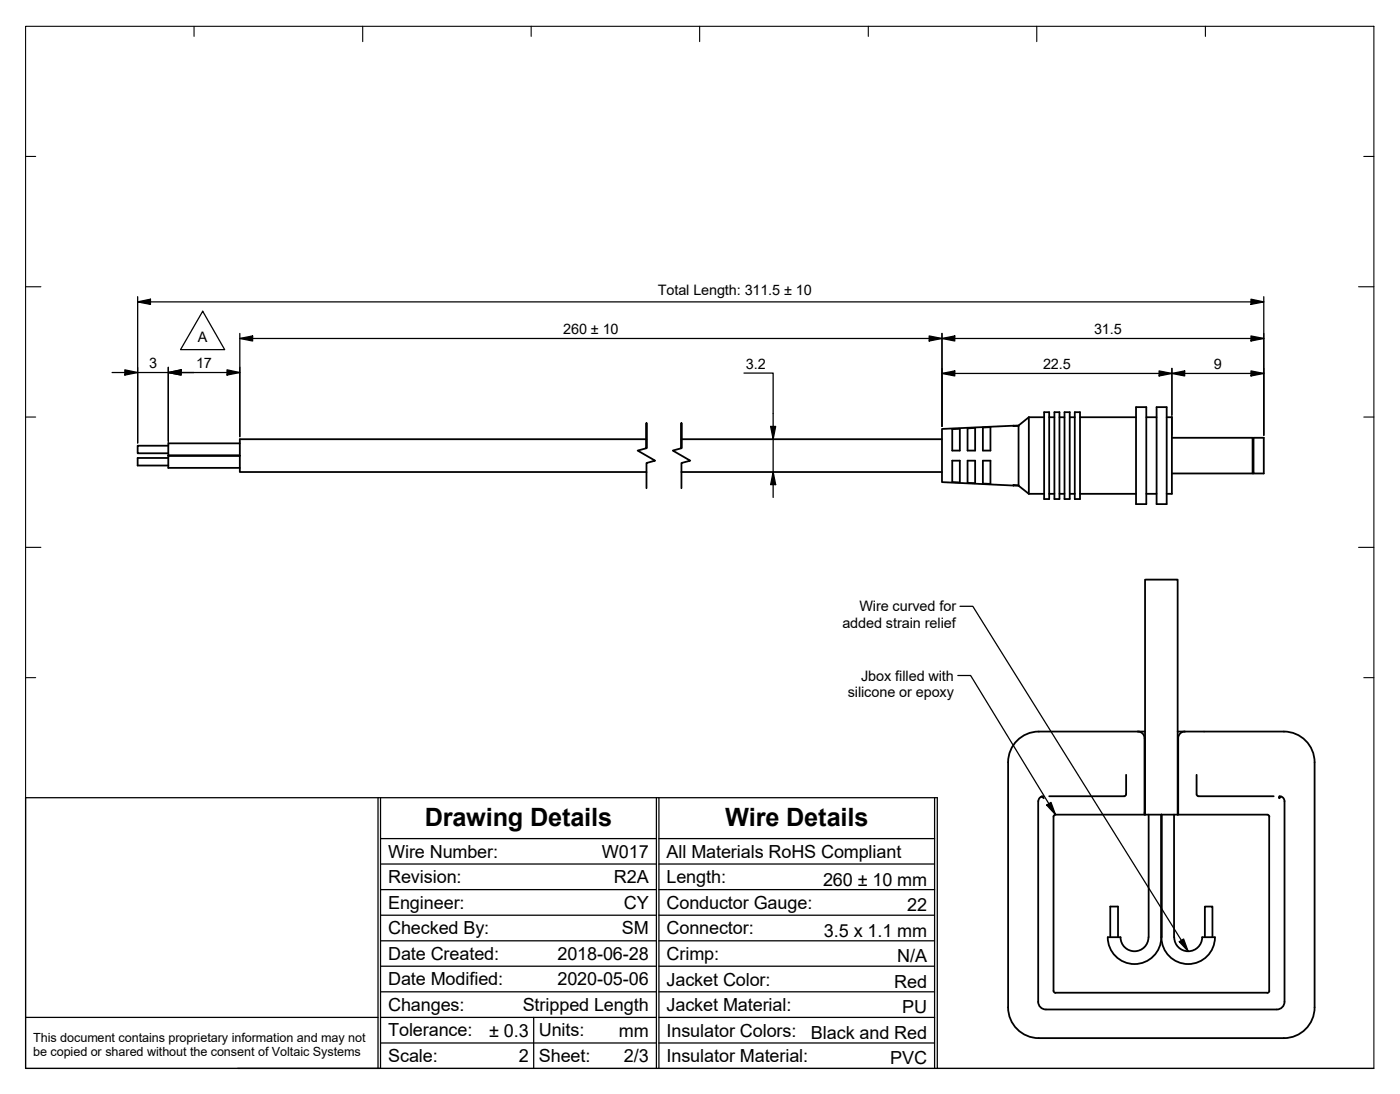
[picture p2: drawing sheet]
<svg xmlns="http://www.w3.org/2000/svg" width="274mm" height="214mm" viewBox="0 0 274 214" stroke-linecap="round" stroke-linejoin="round" font-family="sans-serif">
<!-- layer: Break Line (ISO) -->
<path d="M126.6 87.7v-4.9v4.9l-1.8 .5 3.5 2-1.7 .4v5M133.4 87.7v-4.9v4.9l-1.7 .5 3.4 2-1.7 .4v5" fill="none" stroke="#000" stroke-width=".35"/>
<!-- layer: Visible (ISO) -->
<g fill="none" stroke="#000" stroke-width=".35">
<path d="M222.4 79.7h2v19h-2zM226.4 79.7h2v19h-2zM32.9 87.2h-5.9v1.5h5.9M32.9 89.6h-5.9v1.5h5.9M47 86.8h-14.1v2.4h14.1h-14.1v2.4h14.1M126.6 86h-79.6v6.4h79.6M133.4 92.4h51M133.4 86h51M186.4 84l1.5-.1v4.3h-1.5zM186.4 90.2h1.5v4.2h-1.5zM189.4 83.9l1.5-.2v4.5h-1.5zM189.4 90.2h1.5v4.4l-1.5-.1z"/>
<path d="M192.4 83.7l1.5-.1v4.6h-1.5zM192.4 90.2h1.5v4.5h-1.5zM198.4 83.3l1 .1M198.4 83.3l-14 .7v10.4l14 .6M199.4 95h-1M199.4 95l-1-.1v.1M199.4 83.4v11.6M199.4 95.1l2 1.6M201.4 81.7v15M201.4 81.7l-2 1.6M201.4 81.7h3M201.4 96.7h3"/>
<path d="M204.4 80.7h1v17h-1zM205.4 81.7h1M205.4 96.7h1M206.4 80.7h1v17h-1zM207.4 81.7h1M207.4 96.7h1M208.4 80.7h1v17h-1zM209.4 81.7h1M209.4 96.7h1M210.4 80.7h1.1v17h-1.1zM211.5 81.7h10.9M211.5 96.7h10.9"/>
<path d="M224.4 81.7h2M224.4 96.7h2M228.4 81.7h1v15h-1M229.4 85.7h15.9v7h-15.9M245.3 85.9h.1M245.3 92.5h.1M245.4 85.7h2v7h-2zM203.3 156.8v39.3a1.5 1.5 0 0 0 1.5 1.5M203.9 155.9a.97 .97 0 0 0-.6 .9M204.3 155.8l-.4 .1 .5 .3M205.4 155.9h14.7M220.5 155.5l-.1 .2-.3 .2"/>
<path d="M220.5 151.7v3.7M224.1 159.5h6.6M224.2 159.5v-46h6.4v46M224.2 143.2h-20.8a6 6 0 0 0-6 6v48M224.9 159.5v23.9M227.4 159.5v24a5.2 5.2 0 0 0 5.2 5.2 5.2 5.2 0 0 0 5.3-5.2l-2.5-.1a2.73 2.73 0 0 1-2.8 2.8 2.73 2.73 0 0 1-2.7-2.7M229.9 159.5v23.9M230.6 143.2h20.8a6 6 0 0 1 6 6v48M232 143.2a1.29 1.29 0 0 0-1.3 1.3v15h17.4l.4 .2v34.2l-.2 .4h-41.6l-.4-.2v-34.4l.4-.2h17.4v-15a1.29 1.29 0 0 0-1.3-1.3M234.3 151.7v3.7M234.3 155.5l.2 .3 .2 .1h14.7M250.5 155.8l.4 .1-.4 .2-.1-.1 .1 .2v-.1"/>
<path d="M250.9 155.9a.97 .97 0 0 1 .6 .9v39.3a1.5 1.5 0 0 1-1.5 1.5h-45.2M197.4 197.2a6 6 0 0 0 6 6h48M217.4 183.4v-6h1.5v6M224.9 183.5a2.73 2.73 0 0 1-2.8 2.7 2.73 2.73 0 0 1-2.7-2.8l-2.5 .1a5.2 5.2 0 0 0 5.2 5.2 5.2 5.2 0 0 0 5.3-5.2M235.9 183.4v-6h1.5v6M257.4 197.2a6 6 0 0 1-6 6"/>
</g>
<!-- layer: Border (ISO) -->
<g fill="none" stroke="#000" stroke-width=".21">
<path d="M5 5.2h264v203.9h-264zM38 5.2v1.9M71 5.2v2.9M104 5.2v1.9M137 5.2v2.9M170 5.2v1.9M203 5.2v2.9M236 5.2v1.9M5 30.6h2M267 30.6h2M5 56.1h3M266 56.1h3"/>
<path d="M5 81.6h2M267 81.6h2M5 107.1h3M266 107.1h3M5 132.6h2M267 132.6h2"/>
</g>
<!-- layer: Title (ISO) -->
<g fill="none" stroke="#000" stroke-width=".25">
<path d="M74 156.1v53M74.5 156.1v53h-28M128.5 156.1v53M129 156.1v53M183 156.1v53M74.5 164.1h54M74.5 169.1h54M74.5 174.1h54M74.5 179.1h54M129 164.1h54M129 169.1h54M129 174.1h54"/>
<path d="M129 179.1h54M5 199.1h69M74.5 184.1h54M74.5 189.1h54M74.5 194.1h54M74.5 199.1h54M104.5 199.1v10M129 184.1h54M129 189.1h54M129 194.1h54M129 199.1h54M74.5 204.2h54"/>
<path d="M129 204.2h54M183.5 209.1h-178.5v-53h178.5v53h85.5"/>
</g>
<!-- layer: Dimension (ISO) -->
<g fill="none" stroke="#000" stroke-width=".25">
<path d="M27 59.1l2.5-.5v1zM27 58.1v28.6M27 59.1h220.4M244.9 58.6l2.5 .5-2.5 .5zM247.4 58.1v27.1M21.9 72.9h25.1M24.4 72.4l2.6 .5-2.6 .5zM32.9 72.9l2.6-.5v1zM32.9 71.9v14.8M44.4 72.4l2.6 .5-2.6 .5zM47 66.3l2.5-.5v.9zM47 65.3v20.2"/>
<path d="M47 66.3h200.4M145.7 73h5.7v24.4M181.9 65.8l2.5 .5-2.5 .4zM184.4 73.1l2.5-.5v1zM184.4 66.3l2.5-.5v.9zM184.4 73.1h63M184.4 65.3v18.2M226.9 72.6l2.5 .5-2.5 .5zM229.4 73.1l2.6-.5v1zM229.4 72.1v13.1M244.9 72.6l2.5 .5-2.5 .5zM244.9 65.8l2.5 .5-2.5 .4z"/>
<path d="M150.9 83.5h1l-.5 2.5zM151.4 92.4l.5 2.5h-1z"/>
</g>
<g fill="#000">
<path d="M27 59.1l2.5-.5v1z" fill-rule="evenodd"/>
<path d="M244.9 58.6l2.5 .5-2.5 .5z" fill-rule="evenodd"/>
<path d="M24.4 72.4l2.6 .5-2.6 .5z" fill-rule="evenodd"/>
<path d="M32.9 72.9l2.6-.5v1z" fill-rule="evenodd"/>
<path d="M32.9 72.9l2.6-.5v1z" fill-rule="evenodd"/>
<path d="M44.4 72.4l2.6 .5-2.6 .5z" fill-rule="evenodd"/>
<path d="M47 66.3l2.5-.5v.9z" fill-rule="evenodd"/>
<path d="M181.9 65.8l2.5 .5-2.5 .4z" fill-rule="evenodd"/>
<path d="M184.4 73.1l2.5-.5v1z" fill-rule="evenodd"/>
<path d="M184.4 66.3l2.5-.5v.9z" fill-rule="evenodd"/>
<path d="M226.9 72.6l2.5 .5-2.5 .5z" fill-rule="evenodd"/>
<path d="M229.4 73.1l2.6-.5v1z" fill-rule="evenodd"/>
<path d="M244.9 72.6l2.5 .5-2.5 .5z" fill-rule="evenodd"/>
<path d="M244.9 65.8l2.5 .5-2.5 .4z" fill-rule="evenodd"/>
<path d="M150.9 83.5h1l-.5 2.5z" fill-rule="evenodd"/>
<path d="M151.4 92.4l.5 2.5h-1z" fill-rule="evenodd"/>
</g>
<!-- layer: Symbol (ISO) -->
<path d="M39.7 60.9l4.3 7.5h-8.7zM188 118.7h2.5l42.1 67.5M187.5 132.2h2.5l16.7 27.3M204.9 157.6l.9-.5 .9 2.4zM230.9 184.3l.8-.5 .9 2.4z" fill="none" stroke="#000" stroke-width=".25"/>
<g fill="#000">
<path d="M204.9 157.6l.9-.5 .9 2.4z" fill-rule="evenodd"/>
<path d="M230.9 184.3l.8-.5 .9 2.4z" fill-rule="evenodd"/>
</g>
<g font-size="4.9">
<text x="83.1" y="161.6">Drawing Details</text>
<text x="142" y="161.6">Wire Details</text>
</g>
<g font-size="3.5">
<text x="76" y="167.9">Wire Number:</text>
<text x="117.9" y="167.9">W017</text>
<text x="130.5" y="167.9">All Materials RoHS Compliant</text>
<text x="76" y="172.9">Revision:</text>
<text x="120.2" y="172.9">R2A</text>
<text x="130.5" y="172.9">Length:</text>
<text x="161.1" y="173.4">260 ± 10 mm</text>
<text x="76" y="177.9">Engineer:</text>
<text x="122.1" y="177.9">CY</text>
<text x="130.5" y="177.9">Conductor Gauge:</text>
<text x="177.6" y="178.4">22</text>
<text x="76" y="182.9">Checked By:</text>
<text x="121.7" y="182.9">SM</text>
<text x="130.5" y="182.9">Connector:</text>
<text x="161.3" y="183.3">3.5 x 1.1 mm</text>
<text x="76" y="187.9">Date Created:</text>
<text x="109.1" y="187.9">2018-06-28</text>
<text x="130.5" y="187.9">Crimp:</text>
<text x="175.7" y="188.3">N/A</text>
<text x="76" y="192.9">Date Modified:</text>
<text x="76" y="197.9">Changes:</text>
<text x="102.3" y="197.9">Stripped Length</text>
<text x="109.1" y="192.9">2020-05-06</text>
<text x="130.5" y="192.9">Jacket Color:</text>
<text x="130.5" y="197.9">Jacket Material:</text>
<text x="175.1" y="193.4">Red</text>
<text x="76" y="202.8">Tolerance:</text>
<text x="95.7" y="202.9">± 0.3</text>
<text x="105.5" y="202.8">Units:</text>
<text x="121.2" y="202.9">mm</text>
<text x="130.5" y="202.9">Insulator Colors:</text>
<text x="158.8" y="203.3">Black and Red</text>
<text x="176.6" y="198.3">PU</text>
<text x="76" y="207.9">Scale:</text>
<text x="101.6" y="207.9">2</text>
<text x="105.5" y="207.9">Sheet:</text>
<text x="122.1" y="207.9">2/3</text>
<text x="130.5" y="207.9">Insulator Material:</text>
<text x="174.3" y="208.3">PVC</text>
</g>
<g font-size="2.8">
<text x="128.8" y="57.7">Total Length: 311.5 ± 10</text>
<text x="110.3" y="65.4">260 ± 10</text>
<text x="214.2" y="65.4">31.5</text>
<text x="38.7" y="66.9">A</text>
<text x="29.2" y="72.1">3</text>
<text x="38.4" y="72.1">17</text>
<text x="146" y="72.2">3.2</text>
<text x="204.2" y="72.3">22.5</text>
<text x="237.7" y="72.3">9</text>
<text x="168.3" y="119.7">Wire curved for</text>
<text x="164.9" y="122.8">added strain relief</text>
<text x="166" y="136.4">silicone or epoxy</text>
<text x="168.6" y="133.2">Jbox filled with</text>
</g>
<g font-size="2.5">
<text x="6.5" y="203.9">This document contains proprietary information and may not</text>
<text x="6.5" y="206.6">be copied or shared without the consent of Voltaic Systems</text>
</g>
</svg>
